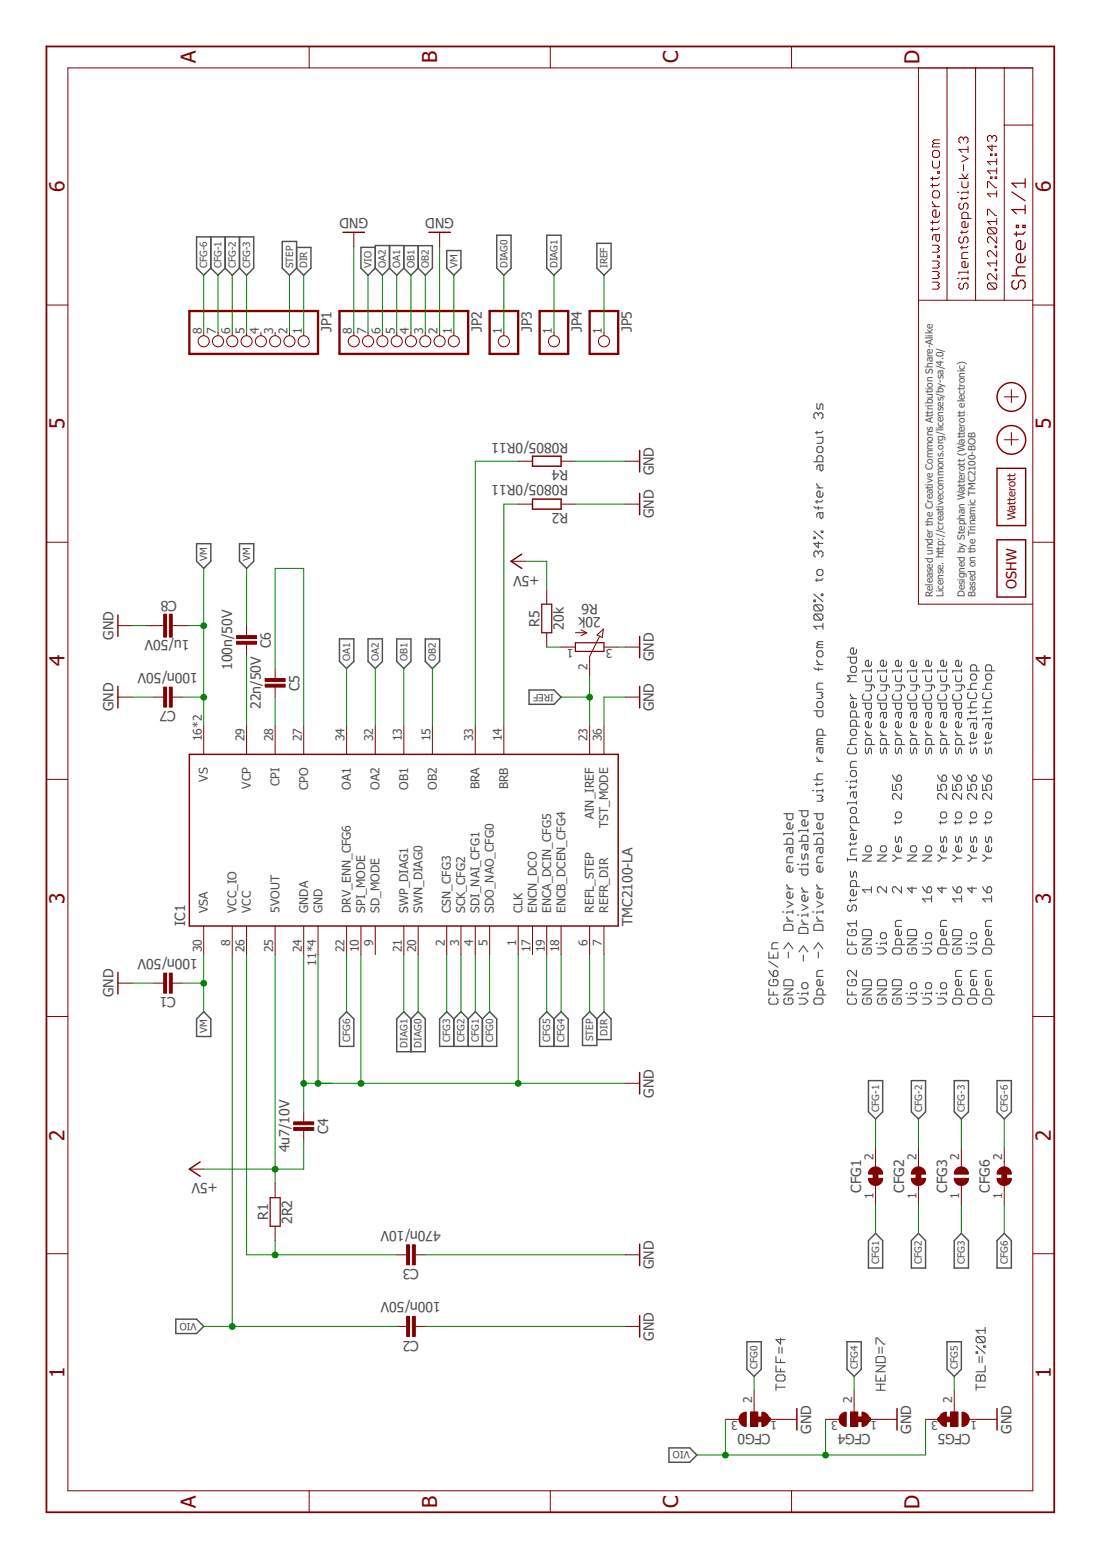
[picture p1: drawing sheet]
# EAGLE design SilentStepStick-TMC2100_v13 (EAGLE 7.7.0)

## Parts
C1  100n/50V  CAPACITOR-0402  [C0402]
C2  100n/50V  CAPACITOR-0402  [C0402]
C3  470n/10V  CAPACITOR-0402  [C0402]
C4  4u7/10V  CAPACITOR-0402  [C0402]
C5  22n/50V  CAPACITOR-0402  [C0402]
C6  100n/50V  CAPACITOR-0402  [C0402]
C7  100n/50V  CAPACITOR-0402  [C0402]
C8  1u/50V  C-EUC0603  [C0603]
CFG0  JUMPER3-0201  [JUMPER3-0201]
CFG1  JUMPER2-0201  [JUMPER2-0201]
CFG2  JUMPER2-0201  [JUMPER2-0201]
CFG3  JUMPER2-0201  [JUMPER2-0201]
CFG4  JUMPER3-0201  [JUMPER3-0201]
CFG5  JUMPER3-0201  [JUMPER3-0201]
CFG6  JUMPER2-0201  [JUMPER2-0201]
IC1  TMC2100-LA  TMC21X0-LA  [QFN36-PAD]
JP1  PINHD-1X08_2.54-S  [1X08-S]
JP2  PINHD-1X08_2.54-S  [1X08-S]
JP3  PINHD-1X1  [1X01]
JP4  PINHD-1X1  [1X01]
JP5  PINHD-1X1  [1X01]
LOGO1  OSHW_LOGOX0070  [OSHW_6X70]
LOGO2  LOGO-S_PLACE_M  [SPARK_TPLACE_M]
R1  2R2  RESISTOR-0402  [C0402]
R2  R0805/0R11  R-EU_M0805  [M0805]
R4  R0805/0R11  R-EU_M0805  [M0805]
R5  20k  RESISTOR-0402  [C0402]
R6  20k  POT-EVM3R  [POT_EVM3R]
X1  PASSER-07  [PASSER_07MM]
X2  PASSER-07  [PASSER_07MM]

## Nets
+5V: C4.2 IC1.25(5VOUT) R1.2 R5.2
BRA: IC1.33(BRA) R4.2
BRB: IC1.14(BRB) R2.2
CFG0: CFG0.2 IC1.5(SDO_NAO_CFG0)
CFG1: CFG1.1 IC1.4(SDI_NAI_CFG1)
CFG2: CFG2.1 IC1.3(SCK_CFG2)
CFG3: CFG3.1 IC1.2(CSN_CFG3)
CFG4: CFG4.2 IC1.18(ENCB_DCEN_CFG4)
CFG5: CFG5.2 IC1.19(ENCA_DCIN_CFG5)
CFG6: CFG6.1 IC1.22(DRV_ENN_CFG6)
CFG-1: CFG1.2 JP1.7
CFG-2: CFG2.2 JP1.6
CFG-3: CFG3.2 JP1.5
CFG-6: CFG6.2 JP1.8
CPI: C5.2 IC1.28(CPI)
CPO: C5.1 IC1.27(CPO)
DIAG0: IC1.20(SWN_DIAG0) JP3.1
DIAG1: IC1.21(SWP_DIAG1) JP4.1
DIR: IC1.7(REFR_DIR) JP1.1
GND: C1.2 C2.1 C3.1 C4.1 C7.2 C8.2 CFG0.1 CFG4.1 CFG5.1 IC1.1(CLK) IC1.10(SPI_MODE) IC1.11(GND) IC1.12(GND) IC1.24(GNDA) IC1.35(GND) IC1.36(TST_MODE) IC1.TP(GND) JP2.2 JP2.8 R2.1 R4.1 R6.3(E)
IREF: IC1.23(AIN_IREF) JP5.1 R6.2(S)
OA1: IC1.34(OA1) JP2.5
OA2: IC1.32(OA2) JP2.6
OB1: IC1.13(OB1) JP2.4
OB2: IC1.15(OB2) JP2.3
STEP: IC1.6(REFL_STEP) JP1.2
VCC: C3.2 IC1.26(VCC) R1.1
VCP: C6.2 IC1.29(VCP)
VIO: C2.2 CFG0.3 CFG4.3 CFG5.3 IC1.8(VCC_IO) JP2.7
VM: C1.1 C6.1 C7.1 C8.1 IC1.16(VS) IC1.30(VSA) IC1.31(VS) JP2.1
VREF1: R5.1 R6.1(A)
Unconnected: IC1.9(SD_MODE) IC1.17(ENCN_DCO) JP1.3 JP1.4

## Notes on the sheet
- CFG6/En
  GND  -> Driver enabled
  Vio  -> Driver disabled
  Open -> Driver enabled with ramp down from 100% to 34% after about 3s
- TOFF=140tclk
- CFG2
  GND
  GND
  GND
  Vio
  Vio
  Vio
  Open
  Open
  Open
- CFG1
  GND
  Vio
  Open
  GND
  Vio
  Open
  GND
  Vio
  Open
- Steps
    1
    2
    2
    4
   16
    4
   16
    4
   16
- Interpolation
  No
  No
  Yes to 256
  No
  No
  Yes to 256
  Yes to 256
  Yes to 256
  Yes to 256
- Chopper Mode
  spreadCycle
  spreadCycle
  spreadCycle
  spreadCycle
  spreadCycle
  spreadCycle
  spreadCycle
  stealthChop
  stealthChop
- HEND=5
- Released under the Creative Commons Attribution Share-Alike 
  License. http://creativecommons.org/licenses/by-sa/4.0/
  
  Designed by Stephan Watterott (Watterott electronic) 
  Based on the Trinamic TMC2100-BOB
- TBL=24
